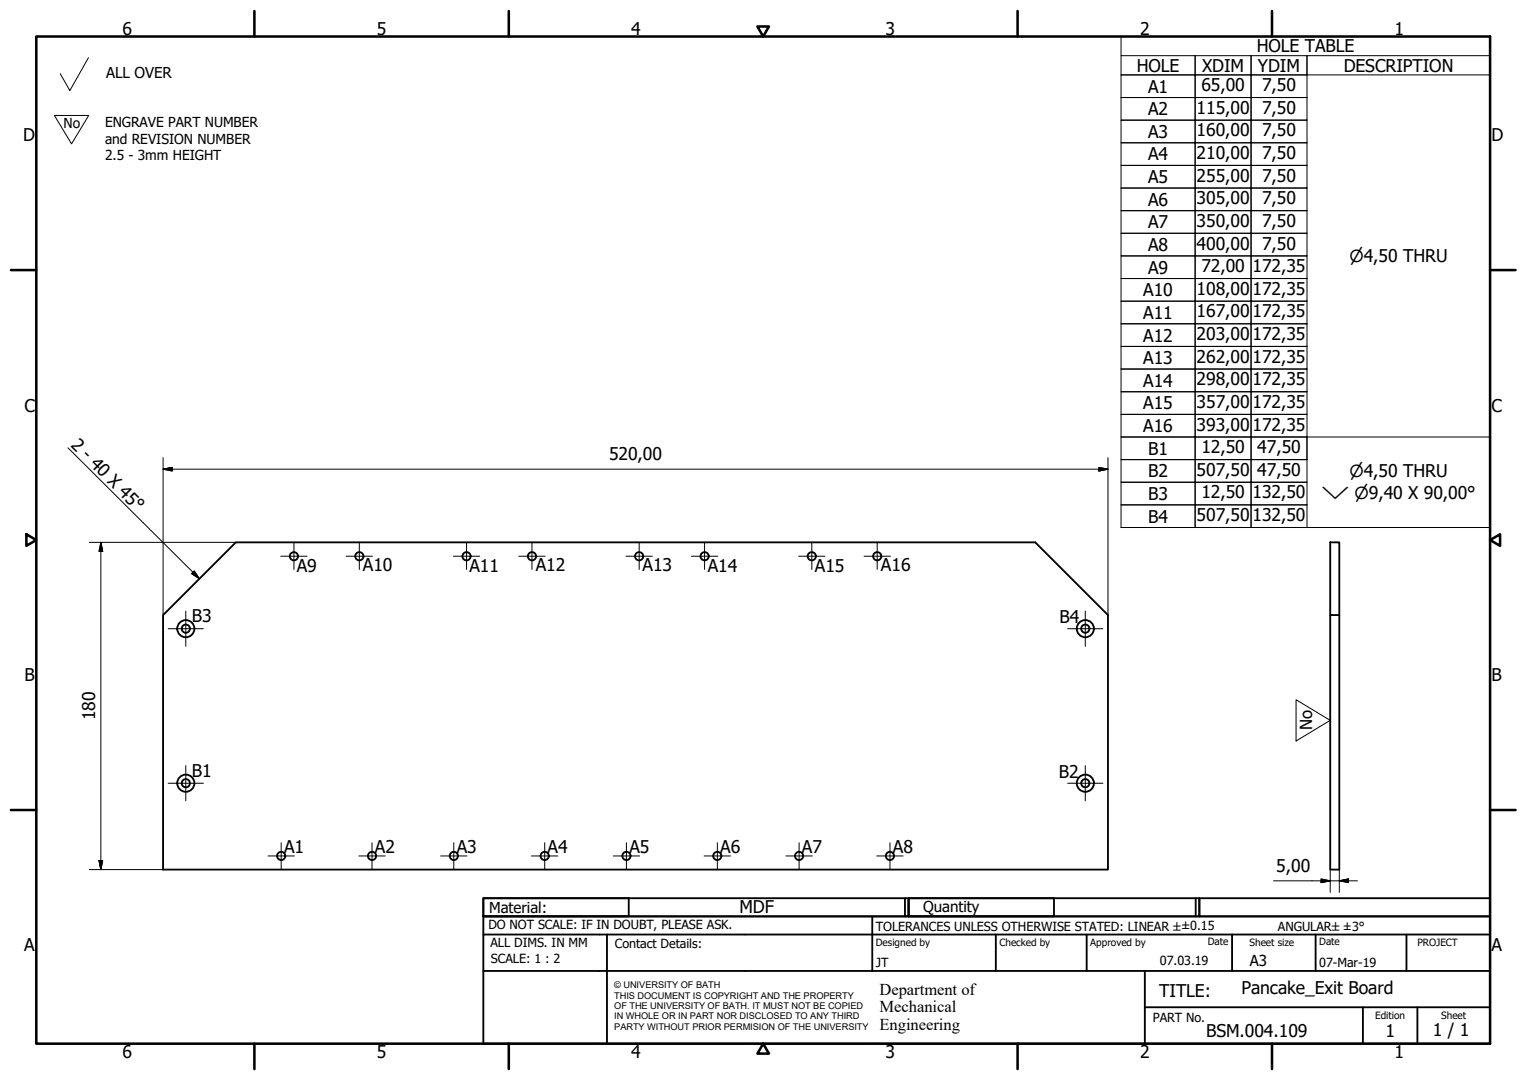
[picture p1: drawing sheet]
<svg xmlns="http://www.w3.org/2000/svg" width="420mm" height="297mm" viewBox="0 0 420 297" stroke-linecap="round" stroke-linejoin="round" font-family="sans-serif">
<!-- layer: Visible (ISO) -->
<g fill="none" stroke="#000" stroke-width=".51">
<path d="M64.9 149.2h220l20 20v70h-260v-70zM366 149.2h2.5v20h-2.5zM366 169.2v70h2.5v-70"/>
<circle cx="80.9" cy="153" r="1.13"/>
<circle cx="98.9" cy="153" r="1.13"/>
<circle cx="128.4" cy="153" r="1.13"/>
<circle cx="146.4" cy="153" r="1.13"/>
<circle cx="175.9" cy="153" r="1.13"/>
<circle cx="193.9" cy="153" r="1.13"/>
<circle cx="223.4" cy="153" r="1.13"/>
<circle cx="241.4" cy="153" r="1.13"/>
<circle cx="51.1" cy="172.9" r="1.13"/>
<circle cx="51.1" cy="172.9" r="2.36"/>
<circle cx="298.6" cy="172.9" r="2.36"/>
<circle cx="298.6" cy="172.9" r="1.13"/>
<circle cx="51.1" cy="215.4" r="1.13"/>
<circle cx="51.1" cy="215.4" r="2.36"/>
<circle cx="298.6" cy="215.4" r="2.36"/>
<circle cx="298.6" cy="215.4" r="1.13"/>
<circle cx="77.4" cy="235.4" r="1.13"/>
<circle cx="102.4" cy="235.4" r="1.13"/>
<circle cx="124.9" cy="235.4" r="1.13"/>
<circle cx="149.9" cy="235.4" r="1.13"/>
<circle cx="172.4" cy="235.4" r="1.13"/>
<circle cx="197.4" cy="235.4" r="1.13"/>
<circle cx="219.9" cy="235.4" r="1.13"/>
<circle cx="244.9" cy="235.4" r="1.13"/>
</g>
<!-- layer: Border (ISO) -->
<g fill="none" stroke="#000" stroke-width=".7">
<path d="M10 10h400v277h-400zM70 3v7M140 3v7M208.4 7.3h3.2l-1.6 2.7zM280 3v7M350 3v7M3 74.3h7M410 74.3h7M7.3 146.9l2.7 1.6-2.7 1.6zM410 148.5l2.7-1.6v3.2zM3 222.8h7M410 222.8h7"/>
<path d="M70 287v7M140 287v7M210 287l1.6 2.8h-3.2zM280 287v7M350 287v7"/>
</g>
<!-- layer: Title (ISO) -->
<g fill="none" stroke="#000" stroke-width=".51">
<path d="M133 247h40v5h-40zM133 247h117v5h-117zM133 257v-5h277v5M133 257h277v30h-277zM167 257v30M240 252v15M249 247v5M250 247h40v5h-40zM250 247h80v5h-80zM274 257v10M299 257v10M329 247v5"/>
<path d="M330 247h80v5h-80zM339 257v10M362 257v10M387 257v10M133 267h277M315 277h95M315 267v20M375 277v10M390 277v10"/>
</g>
<!-- layer: Sketch Geometry (ISO) -->
<path d="M24.3 15.9l-5.1 9-2.6-4.6M15 31.8h9.4l-4.7 7.8zM356.6 192.5l9.4 5.6-9.4 5.7z" fill="none" stroke="#000" stroke-width=".28"/>
<path d="M375.4 198.1v.1" fill="none" stroke="#fff" stroke-width=".28"/>
<!-- layer: Symbol (ISO) -->
<g fill="none" stroke="#000" stroke-width=".28">
<path d="M308.5 15.3h20.3v5.3h-20.3h20.3v6.2h-20.3h20.3v6.2h-20.3h20.3v6.3h-20.3h20.3v6.2h-20.3h20.3v6.2h-20.3h20.3v6.2h-20.3h20.3v6.3h-20.3h20.3v6.2h-20.3h20.3v6.2h-20.3h20.3v6.2h-20.3h20.3v6.3h-20.3h20.3v6.2h-20.3h20.3v6.2h-20.3h20.3v6.2h-20.3h20.3v6.3h-20.3h20.3v6.2h-20.3h20.3v6.2h-20.3h20.3v6.2h-20.3h20.3v6.3h-20.3h20.3v6.2v-6.2h15.4v6.2v-6.2h15.4v6.2M308.5 10h101.5v135.1h-101.5zM328.8 15.3h15.4v5.3h-15.4zM344.2 15.3h15.4v5.3h-15.4zM410 15.3h-50.4v5.3h50.4M328.8 20.6h15.4v6.2h-15.4zM328.8 26.8h15.4v6.2h-15.4zM328.8 33h15.4v6.3h-15.4zM328.8 39.3h15.4v6.2h-15.4zM344.2 20.6h15.4v6.2h-15.4zM344.2 26.8h15.4v6.2h-15.4zM344.2 33h15.4v6.3h-15.4z"/>
<path d="M344.2 39.3h15.4v6.2h-15.4zM328.8 45.5h15.4v6.2h-15.4zM328.8 51.7h15.4v6.2h-15.4zM328.8 57.9h15.4v6.3h-15.4zM344.2 45.5h15.4v6.2h-15.4zM344.2 51.7h15.4v6.2h-15.4zM344.2 57.9h15.4v6.3h-15.4zM328.8 64.2h15.4v6.2h-15.4zM328.8 70.4h15.4v6.2h-15.4zM328.8 76.6h15.4v6.2h-15.4zM344.2 64.2h15.4v6.2h-15.4zM344.2 70.4h15.4v6.2h-15.4z"/>
<path d="M344.2 76.6h15.4v6.2h-15.4zM328.8 82.8h15.4v6.3h-15.4zM328.8 89.1h15.4v6.2h-15.4zM328.8 95.3h15.4v6.2h-15.4zM344.2 82.8h15.4v6.3h-15.4zM344.2 89.1h15.4v6.2h-15.4zM344.2 95.3h15.4v6.2h-15.4zM328.8 101.5h15.4v6.2h-15.4zM328.8 107.7h15.4v6.3h-15.4zM328.8 114h15.4v6.2h-15.4zM344.2 101.5h15.4v6.2h-15.4zM344.2 107.7h15.4v6.3h-15.4z"/>
<path d="M344.2 114h15.4v6.2h-15.4zM18.7 123.2l36.2 36M328.8 120.2h15.4v6.2h-15.4zM328.8 126.4h15.4v6.2h-15.4zM328.8 132.6h15.4v6.3h-15.4zM344.2 120.2h15.4v6.2h-15.4zM344.2 126.4h15.4v6.2h-15.4zM344.2 132.6h15.4v6.3h-15.4zM359.6 126.4v-6.2h50.4v6.2M53.4 157l1.5 2.2-2.2-1.4z"/>
</g>
<!-- layer: Center Mark (ISO) -->
<g fill="none" stroke="#000" stroke-width=".28">
<path d="M77.2 153h7.3M80.9 149.4v7.2M95.2 153h7.3M98.9 149.4v7.2M124.7 153h7.3M128.4 149.4v7.2M142.7 153h7.3M146.4 149.4v7.2M172.3 153h7.2M175.9 149.4v7.2M190.2 153h7.3M193.9 149.4v7.2"/>
<path d="M219.8 153h7.2M223.4 149.4v7.2M237.7 153h7.3M241.4 149.4v7.2M46.3 172.9h9.7M51.1 168.1v9.7M293.8 172.9h9.7M298.6 168.1v9.7M46.3 215.4h9.7M51.1 210.6v9.7M293.8 215.4h9.7M298.6 210.6v9.7"/>
<path d="M73.7 235.4h7.3M77.4 231.8v7.2M98.7 235.4h7.3M102.4 231.8v7.2M121.2 235.4h7.3M124.9 231.8v7.2M146.2 235.4h7.3M149.9 231.8v7.2M168.7 235.4h7.3M172.4 231.8v7.2M193.7 235.4h7.3M197.4 231.8v7.2"/>
<path d="M216.2 235.4h7.3M219.9 231.8v7.2M241.2 235.4h7.3M244.9 231.8v7.2"/>
</g>
<!-- layer: Dimension (ISO) -->
<g fill="none" stroke="#000" stroke-width=".28">
<path d="M44.9 129l2.5-.4v.9zM44.9 129h260M44.9 125.9v43.3M302.4 128.6l2.5 .4-2.5 .5zM304.9 125.9v43.3M24.6 149.2h40.3M27.7 149.2l.6 2.5h-1.1zM27.7 149.2v90M24.6 239.2h20.3M27.2 236.7h1.1l-.6 2.5zM366 239.2v6.2M368.5 239.2v6.2"/>
<path d="M350.4 242.3h23.1M363.5 241.8l2.5 .5-2.5 .4zM368.5 242.3l2.5-.5v.9z"/>
</g>
<path d="M44.9 129l2.5-.4zM44.9 129l2.5-.4v.9zM302.4 129.5l2.5-.5zM302.4 128.6l2.5 .4-2.5 .5zM27.7 149.2l.6 2.5zM27.7 149.2l.6 2.5h-1.1zM27.2 236.7l.5 2.5zM27.2 236.7h1.1l-.6 2.5zM363.5 242.7l2.5-.4zM363.5 241.8l2.5 .5-2.5 .4zM368.5 242.3l2.5-.5zM368.5 242.3l2.5-.5v.9z" fill="#000" stroke="#000" stroke-width=".28"/>
<!-- layer: Symbol (ISO) -->
<path d="M52.7 157.8l2.2 1.4zM53.4 157l1.5 2.2-2.2-1.4z" fill="#000" stroke="#000" stroke-width=".28"/>
<g font-size="4.8">
<text x="33.7" y="9.6">6</text>
<text x="103.7" y="9.6">5</text>
<text x="173.7" y="9.6">4</text>
<text x="243.7" y="9.6">3</text>
<text x="313.7" y="9.6">2</text>
<text x="383.7" y="9.6">1</text>
<text x="345.8" y="14.4">HOLE TABLE</text>
<text x="312.8" y="19.7">HOLE</text>
<text x="330.8" y="19.7">XDIM</text>
<text x="346.1" y="19.7">YDIM</text>
<text x="369.7" y="19.7">DESCRIPTION</text>
<text x="315.9" y="25.5">A1</text>
<text x="330.6" y="25.1">65,00</text>
<text x="347.3" y="25.1">7,50</text>
<text x="315.9" y="31.7">A2</text>
<text x="329.2" y="31.3">115,00</text>
<text x="347.3" y="31.3">7,50</text>
<text x="6.3" y="38.9">D</text>
<text x="315.9" y="37.9">A3</text>
<text x="329.2" y="37.5">160,00</text>
<text x="347.3" y="37.5">7,50</text>
<text x="410.4" y="38.9">D</text>
<text x="315.9" y="44.1">A4</text>
<text x="329.2" y="43.7">210,00</text>
<text x="347.3" y="43.7">7,50</text>
<text x="315.9" y="50.3">A5</text>
<text x="329.2" y="50">255,00</text>
<text x="347.3" y="50">7,50</text>
<text x="315.9" y="56.6">A6</text>
<text x="329.2" y="56.2">305,00</text>
<text x="347.3" y="56.2">7,50</text>
<text x="315.9" y="62.8">A7</text>
<text x="329.2" y="62.4">350,00</text>
<text x="347.3" y="62.4">7,50</text>
<text x="315.9" y="69">A8</text>
<text x="329.2" y="68.6">400,00</text>
<text x="347.3" y="68.6">7,50</text>
<text x="315.9" y="75.3">A9</text>
<text x="330.6" y="74.9">72,00</text>
<text x="344.6" y="74.9">172,35</text>
<text x="314.6" y="81.5">A10</text>
<text x="329.2" y="81.1">108,00</text>
<text x="344.6" y="81.1">172,35</text>
<text x="314.6" y="87.7">A11</text>
<text x="329.2" y="87.3">167,00</text>
<text x="344.6" y="87.3">172,35</text>
<text x="314.6" y="94">A12</text>
<text x="329.2" y="93.5">203,00</text>
<text x="344.6" y="93.5">172,35</text>
<text x="314.6" y="100.1">A13</text>
<text x="329.2" y="99.7">262,00</text>
<text x="344.6" y="99.7">172,35</text>
<text x="314.6" y="106.4">A14</text>
<text x="329.2" y="106">298,00</text>
<text x="344.6" y="106">172,35</text>
<text x="6.7" y="113.2">C</text>
<text x="314.6" y="112.6">A15</text>
<text x="329.2" y="112.2">357,00</text>
<text x="344.6" y="112.2">172,35</text>
<text x="410.4" y="113.2">C</text>
<text x="314.6" y="118.8">A16</text>
<text x="329.2" y="118.4">393,00</text>
<text x="344.6" y="118.4">172,35</text>
<text x="19.3" y="122.6" transform="rotate(45 19.3 122.6)">2 - 40 X 45°</text>
<text x="315.9" y="125.1">B1</text>
<text x="330.6" y="124.7">12,50</text>
<text x="345.9" y="124.7">47,50</text>
<text x="167.6" y="126.6">520,00</text>
<text x="315.9" y="131.3">B2</text>
<text x="329.2" y="130.9">507,50</text>
<text x="345.9" y="130.9">47,50</text>
<text x="315.9" y="137.5">B3</text>
<text x="330.6" y="137.1">12,50</text>
<text x="344.6" y="137.1">132,50</text>
<text x="315.9" y="143.7">B4</text>
<text x="329.2" y="143.3">507,50</text>
<text x="344.6" y="143.3">132,50</text>
<text x="81.7" y="157.3">A9</text>
<text x="99.9" y="157.1">A10</text>
<text x="129.2" y="157.3">A11</text>
<text x="147.4" y="157">A12</text>
<text x="176.8" y="157.2">A13</text>
<text x="194.7" y="157.2">A14</text>
<text x="224.2" y="157.2">A15</text>
<text x="242.4" y="157">A16</text>
<text x="52.8" y="171.2">B3</text>
<text x="291.5" y="171.2">B4</text>
<text x="6.8" y="187.4">B</text>
<text x="410.4" y="187.4">B</text>
<text x="26.1" y="198.1" transform="rotate(-90 26.1 198.1)">180</text>
<text x="52.8" y="213.7">B1</text>
<text x="291.3" y="213.9">B2</text>
<text x="78.2" y="234.6">A1</text>
<text x="103.2" y="234.6">A2</text>
<text x="125.7" y="234.6">A3</text>
<text x="150.7" y="234.6">A4</text>
<text x="173.2" y="234.6">A5</text>
<text x="198.2" y="234.6">A6</text>
<text x="220.7" y="234.6">A7</text>
<text x="245.7" y="234.5">A8</text>
<text x="351.2" y="239.9">5,00</text>
<text x="203.5" y="251.1">MDF</text>
<text x="6.7" y="261.7">A</text>
<text x="410.4" y="261.7">A</text>
<text x="319" y="274.2">TITLE:</text>
<text x="341.6" y="273.5">Pancake_Exit Board</text>
<text x="331.9" y="285.3">BSM.004.109</text>
<text x="381.2" y="285.3">1</text>
<text x="394.2" y="285">1 / 1</text>
<text x="33.7" y="291">6</text>
<text x="103.7" y="290.9">5</text>
<text x="173.7" y="290.9">4</text>
<text x="243.7" y="291">3</text>
<text x="313.7" y="291">2</text>
<text x="383.7" y="290.9">1</text>
</g>
<g font-size="4.6">
<text x="371.3" y="72.1">⌀4,50 THRU</text>
<text x="371.3" y="131.3">⌀4,50 THRU</text>
<text x="363.6" y="137.4">⌵ ⌀9,40 X 90,00°</text>
<text x="361.1" y="200.9" transform="rotate(-90 361.1 200.9)">No</text>
<text x="242" y="273.7">Department of</text>
<text x="242" y="278.4">Mechanical</text>
<text x="242" y="283.2">Engineering</text>
</g>
<g font-size="4.1">
<text x="29.2" y="21.3">ALL OVER</text>
<text x="134.6" y="251.1">Material:</text>
<text x="254" y="250.8">Quantity</text>
<text x="343.9" y="265.6">A3</text>
</g>
<g font-size="3.8">
<text x="17.5" y="35.1">No</text>
<text x="28.9" y="35">ENGRAVE PART NUMBER</text>
<text x="28.9" y="39.5">and REVISION NUMBER</text>
<text x="28.9" y="44.1">2.5 - 3mm HEIGHT</text>
</g>
<g font-size="3.5">
<text x="134.4" y="255.6">DO NOT SCALE: IF IN DOUBT, PLEASE ASK.</text>
<text x="241" y="256">TOLERANCES UNLESS OTHERWISE STATED: LINEAR ±±0.15</text>
<text x="351.6" y="256">ANGULAR±±3°</text>
<text x="134.9" y="260.6">ALL DIMS. IN MM</text>
<text x="169.2" y="260.6">Contact Details:</text>
<text x="135.1" y="264.8">SCALE: 1 : 2</text>
<text x="241" y="266">JT</text>
<text x="319.2" y="265.5">07.03.19</text>
<text x="363" y="266">07-Mar-19</text>
<text x="317.2" y="281.2">PART No.</text>
</g>
<g font-size="2.8">
<text x="241" y="260.1">Designed by</text>
<text x="275" y="260.1">Checked by</text>
<text x="300" y="260.1">Approved by</text>
<text x="332.3" y="260">Date</text>
<text x="343.8" y="260.1">Sheet size</text>
<text x="363" y="260">Date</text>
<text x="390" y="260.1">PROJECT</text>
<text x="378.4" y="280.1">Edition</text>
<text x="396.6" y="280.1">Sheet</text>
</g>
<g font-size="2.5">
<text x="169" y="271.9">© UNIVERSITY OF BATH</text>
<text x="169" y="274.7">THIS DOCUMENT IS COPYRIGHT AND THE PROPERTY</text>
<text x="169" y="277.5">OF THE UNIVERSITY OF BATH. IT MUST NOT BE COPIED</text>
<text x="169" y="280.4">IN WHOLE OR IN PART NOR DISCLOSED TO ANY THIRD</text>
<text x="169" y="283.2">PARTY WITHOUT PRIOR PERMISION OF THE UNIVERSITY</text>
</g>
</svg>
